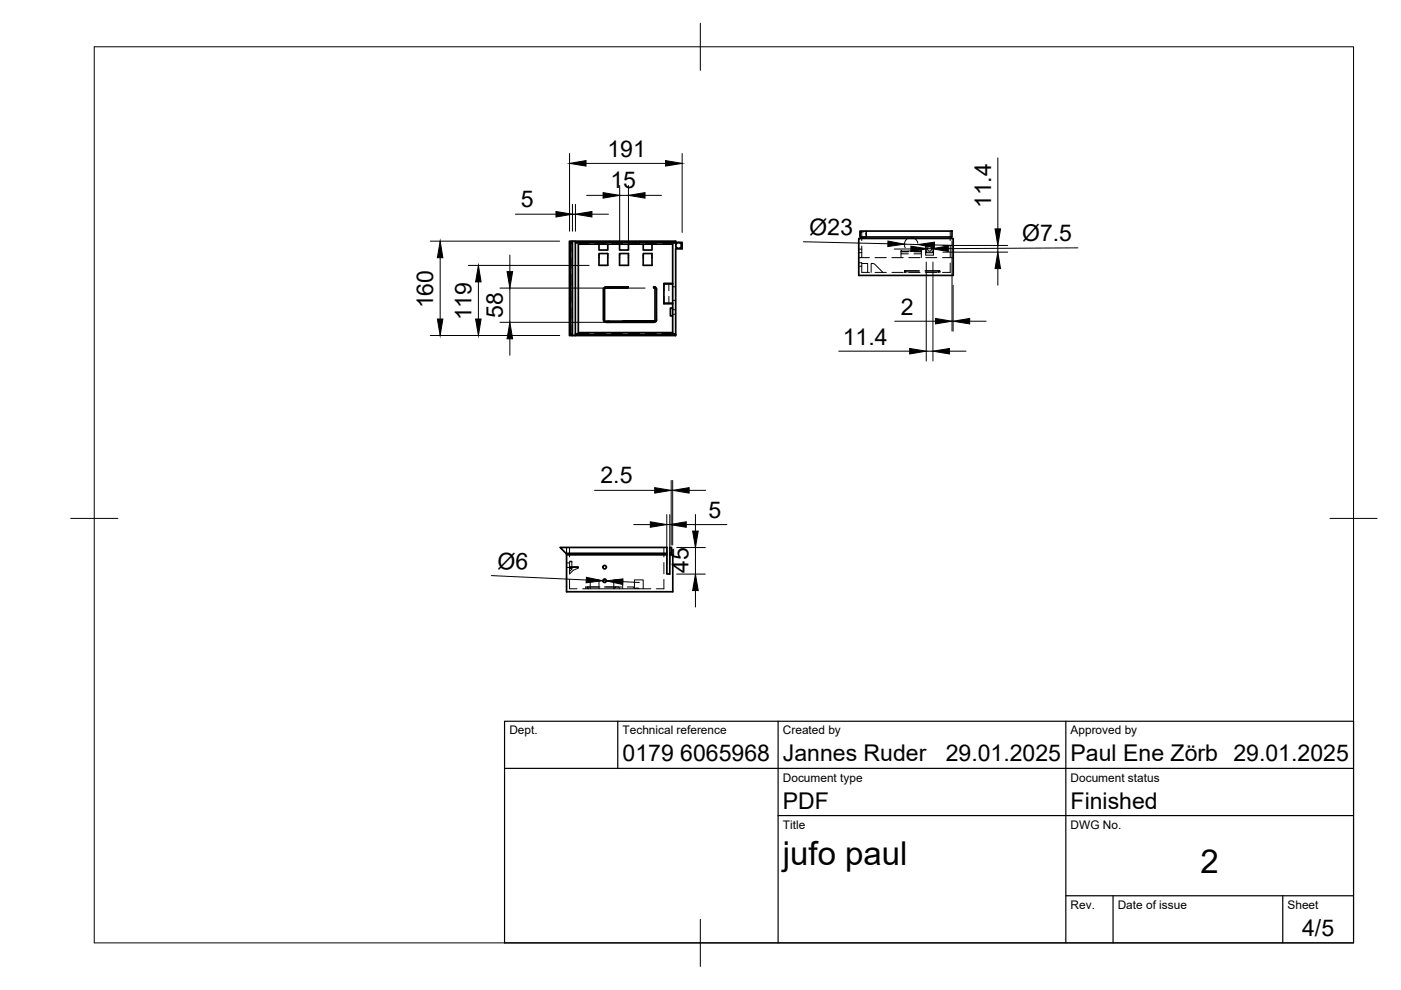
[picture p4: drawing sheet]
<svg xmlns="http://www.w3.org/2000/svg" width="297mm" height="210mm" viewBox="0 0 297 210" stroke-linecap="round" stroke-linejoin="round" font-family="sans-serif">
<!-- layer: Hidden -->
<g fill="none" stroke="#000" stroke-width=".21">
<path d="M121.1 54.6v2.4M121.1 58.2v2.4M121.4 51.6h-.3v1.8M122 51.6h2.9M126.1 51.6h2.4M129.7 51.6h2.4M133.3 51.6h2.4M134.8 51.1v.7M135.6 51.1v.7M136.9 51.6h2.3M143.3 51.4v1.4M143.4 51.4v.2h-3"/>
<path d="M182.1 54.6h2.2M182.1 53.6h.6M182.1 56.4h.6M182.1 55.7h.6M182.1 52.8h.6M182.4 49v.8M182.7 55.9h1.3v1.9M182.7 55.8v2h1.6M182.7 49v2M182.7 52.2v2.4M183 49.1h-.1a.63 .63 0 0 0-.4 1M183 49.1h.1"/>
<path d="M183.5 49.4l.1 .1a.61 .61 0 0 1-.6 .9M183.6 49v.8M183.7 49v1.4h-1.2M184.7 57.8v-1.9l.7 .1 1.8 1.8M185.5 54.6h2.4M185.5 57.8h2.4M189.1 54.6h2.4M189.1 57.8h2.4M191 53.4v.4h1.6M191 53.8v.8M191.8 57.6h3.1M191.8 57.7h.2"/>
<path d="M191.8 57.4v.2M192 57.4v.4M192.3 50.7a1.42 1.42 0 0 0-.4 1.8M192.6 53.3h-1.6l1.6 .1M192.6 53.2h-1.4l-.2-.1v.2M192.7 54.6h2.4M192.7 57.8h2.4M193.2 50.4a1.39 1.39 0 0 1 1.4 1.2M193.8 53.3l1.5 .1M193.8 53.4h1.5v1.2M193.8 53.2h1.4l.1-.1v.2M193.8 53.8h1.5"/>
<path d="M194.4 52.5a1.38 1.38 0 0 1-1.7 .7M194.9 57.4h-3.1v.4M196.1 57.4h2.9v.4v-.4h.3v.2M196.1 57.6h3.2M196.3 53.5v.6h1.6v-.6M196.3 54.6h2.3M196.3 57.8h2.3M196.3 51.9h1.6v1.7h-1.6zM196.4 52h1.4v1.5h-1.4zM199.3 57.6v.2M199.8 54.6h2.3M201.5 55.8v2h-1.7"/>
<path d="M201.5 49v2M201.5 52.2v2.4M121.1 68.9v1.8h.3M121.1 61.7v2.4M121.1 65.3v2.4M122 70.7h2.9M126.1 70.7h2.4M129.6 70.7h2.4M133.2 70.7h2.4M136.8 70.7h2.4M140.4 70.7h2.9M140.8 60.1v1.6"/>
<path d="M140.8 62.8v1.6M141.8 60.1v1.6M141.8 62.8v1.6M142.1 66.9h.5M142.1 65.4h.5M142.6 60.8h.7M142.6 63.7h.7M142.6 66.6h.7M142.6 65.7h.7M118.9 116.1v.1M120.1 116.1v1.3h.7M120.1 119.4h.7"/>
<path d="M120.8 119h.4v1.7l-.4 .5M120.8 119.1h.4M120.8 116.1v2M120.8 119.3v2.4M140.8 116.1v2M140.8 119.3v2.4M120.1 120.3h2.5M120.8 120.1h1.8v.4l-1 .4-.8 .8M120.8 122.8v2h1.5M120.8 120.5h.4M123.5 124.8h14.5M124.5 124.8v-.3l.3 .3"/>
<path d="M124.5 124.5h2.7M125.1 124.8v-1.8h1.9v1.8M126.9 124.5h-2.7v.3M128.1 124.5h2.5M128.4 124.5h2.7l.3 .3M130.1 124.8v-1.8h1.9v1.8M131.8 124.5h-1.2l-.4 .3M133 124.5h1.2l.3 .2h.9v.1M134.5 124.8v-1.8h1.9v1.8M135.2 124.7v.1M140.8 122.8v2h-1.6"/>
<circle cx="197.1" cy="52.8" r=".48"/>
</g>
<!-- layer: Visible -->
<g fill="none" stroke="#000" stroke-width=".36">
<path d="M121.4 51.1v19.8M121.4 51.4h-.4v19.5h.4M121.4 51.1h-.7v20.1h1.3M121.4 51.1h.6v19.8M122 51.4h22.6v1.4h-1.3v18.1M122 51.1h21.3v.3M122.6 51.8h20v18.7h-20zM127 53.8h1.9v2.5h-1.9zM127 51.8v1.2h1.9v-1.2M131.4 53.8h1.8v2.5h-1.8zM131.4 51.8v1.2h1.8v-1.2M136.4 53.8h1.8v2.5h-1.8z"/>
<path d="M136.4 51.8v1.2h1.8v-1.2M182.1 50.6h20v7.8h-20zM182.3 49h19.5v1.2h-19.5zM182.5 50.2v.4M201.7 50.2v.4M121.4 70.9v.3M122 70.9v.3h21.3v-.3M122 70.9h21.3M128.9 68.1h.2v.2h-.2zM128.9 60.8v.3h.2M128.9 61.1h-.7v7h.7M129.1 60.8l-.9 .1-.2 .4-.1 6.5 .3 .5h.7"/>
<path d="M129.1 68.1h9.8h-6.9M132.8 60.8h.3v.3h-.3zM132.8 60.8h-3.7v.3h3.7M138.9 60.9v.2h-.3v-.3l.3 .1 .3 .4v6.5l-.2 .5h-9.9M138.9 61.1v7M140.8 60.2h1.8M140.8 60.2v4.1M142.6 65.3h-.5v1.7h.5M142.6 64.3h-1.8v.1h1.8M142.6 60.1h-1.8v.1M118.7 116.1h22.7v1.2h-21.4zM120 117.3l.1 .1v8.1h22.5v-7.9h-.6"/>
<path d="M141.4 117.3v.3M142 117.3h.4v-1.2h-.4v5.6h-.6v-4.1h-21.3M142.3 117.3v.3"/>
<circle cx="143.9" cy="52.1" r=".6"/>
<circle cx="128.2" cy="123.1" r=".37"/>
<circle cx="128.2" cy="120.3" r=".37"/>
</g>
<g fill="#000">
<circle cx="132.2" cy="68.1" r=".18"/>
<circle cx="138.9" cy="68.1" r=".18"/>
</g>
<!-- layer: BORDER -->
<path d="M20 9.9h267v190h-267zM148.5 4.9v10M15 109.9h10M282 109.9h10M148.5 194.9v10" fill="none" stroke="#000" stroke-width=".21"/>
<!-- layer: TITLEBLOCK -->
<path d="M107 152.9h180v47h-180zM131 152.9v10M165 152.9v47M226 152.9v47M107 162.9h180M165 172.9h122M226 189.9h61M236 189.9v10M272 189.9v10" fill="none" stroke="#000" stroke-width=".25"/>
<!-- layer: FD_Dimensions -->
<g fill="none" stroke="#000" stroke-width=".21">
<path d="M120.8 32.5v16.5M124.2 34.6h16.9M131.4 39.3v12.4M133.2 39.3v12.4M144.6 32.5v16.8M211.6 33.5v15M91.2 51.1h27.5M93.3 54.6v13M99.3 56.3h25.6M101.4 59.8v7.8M108.1 54.1v3.5M109.3 45.4h8.6"/>
<path d="M121.4 43.3v5.7M121.4 45.4h.6M122 43.3v5.7M124.4 41.4h3.5M125.5 45.4h3.5M131.4 41.4h1.8M136.8 41.4h3.5M170.3 51.3l18 .4M191.7 51.8l2.9 .1M193.1 52.8h-3.5M196.4 55.6v21M196.6 52.7h.9"/>
<path d="M197.8 55.6v21M198.1 51.9l3.5 .1M199.9 52h13.8M199.9 53.5h13.8M201.8 51.1v19.1M211.6 52v1.5M211.6 57v3.5M228.5 52.5l-27.4 .2M91.2 71.1h27.5M106 68.3h30.6M106 61.1h30.8M108.1 61.1v7.2"/>
<path d="M108.1 71.8v3.5M177.8 74.5h15.1M189.7 68.1h8.6M196.4 74.5h1.4M201.3 74.5h3.5M201.8 68.1h.3M202.1 60.5v9.7M205.6 68.1h3.5M126 104h12.8M134.4 111.2h3.5M141.4 109.1v10.5M141.4 111.2h.6"/>
<path d="M142 109.1v10.5M142.3 101.9v13.7M142.3 104h.3M142.6 101.9v13.7M143.5 116.1h6M145.5 111.2h8.6M146.1 104h3.5M147.4 109.1v3.5M147.4 116.1v5.6M104.2 122l20.1 1M127.8 123.1l.7 .1M132 123.3l3.6 .2"/>
<path d="M143.5 121.7h6M147.4 125.2v3.5"/>
</g>
<g fill="#000" stroke="#000" stroke-width=".21">
<path d="M120.8 34.6l3.4-.5v1.1zM141.1 34.1l3.5 .5-3.5 .6zM93.3 51.1l.6 3.5h-1.2zM101.4 56.3l.6 3.5h-1.2zM107.5 57.6h1.2l-.6 3.5zM117.9 44.8l3.5 .6-3.5 .6zM122 45.4l3.5-.6v1.2zM127.9 40.8l3.5 .6-3.5 .6zM133.2 41.4l3.6-.6v1.2zM188.3 51.1l3.4 .7-3.5 .5zM193.1 52.2l3.5 .5-3.5 .7zM194.6 51.9l3.5-.6v1.2z"/>
<path d="M197.5 52.7l3.6-.6v1.2zM211.6 53.5l.5 3.5h-1.1zM211 48.5h1.1l-.5 3.5zM92.7 67.6h1.2l-.6 3.5zM100.8 67.6h1.2l-.6 3.5zM108.1 68.3l.6 3.5h-1.2zM192.9 73.9l3.5 .6-3.5 .5zM198.3 67.5l3.5 .6-3.5 .6zM197.8 74.5l3.5-.6v1.1zM202.1 68.1l3.5-.6v1.2zM137.9 110.6l3.5 .6-3.5 .6zM138.8 103.4l3.5 .6-3.5 .6z"/>
<path d="M142 111.2l3.5-.6v1.2zM142.6 104l3.5-.6v1.2zM146.9 112.6h1.1l-.6 3.5zM124.3 122.4l3.5 .7-3.5 .5zM128.5 123.2l3.6-.5-.1 1.2zM147.4 121.7l.6 3.5h-1.1z"/>
</g>
<g font-size="7">
<text x="166" y="183.4">jufo paul</text>
<text x="254.5" y="185.2">2</text>
</g>
<g font-size="4.9">
<text x="128.8" y="33.2">191</text>
<text x="129.4" y="40">15</text>
<text x="110.4" y="44">5</text>
<text x="210.2" y="44.2" transform="rotate(-90 210.2 44.2)">11.4</text>
<text x="171.6" y="49.7" transform="rotate(1 171.6 49.7)">Ø23</text>
<text x="216.7" y="51.1">Ø7.5</text>
<text x="91.9" y="65.4" transform="rotate(-90 91.9 65.4)">160</text>
<text x="100" y="67.9" transform="rotate(-90 100 67.9)">119</text>
<text x="106.6" y="67.4" transform="rotate(-90 106.6 67.4)">58</text>
<text x="191" y="66.7">2</text>
<text x="178.7" y="73.1">11.4</text>
<text x="127.3" y="102.5">2.5</text>
<text x="150.2" y="109.8">5</text>
<text x="105.4" y="120.6" transform="rotate(3 105.4 120.6)">Ø6</text>
<text x="146" y="121.6" transform="rotate(-90 146 121.6)">45</text>
<text x="132" y="161.4">0179 6065968</text>
<text x="166" y="161.4">Jannes Ruder</text>
<text x="200.5" y="161.4">29.01.2025</text>
<text x="227" y="161.4">Paul Ene Zörb 29.01.2025</text>
<text x="166" y="171.4">PDF</text>
<text x="227" y="171.4">Finished</text>
<text x="276.1" y="198.6">4/5</text>
</g>
<g font-size="2.5">
<text x="108" y="155.7">Dept.</text>
<text x="132" y="155.7">Technical reference</text>
<text x="166" y="155.7">Created by</text>
<text x="227" y="155.7">Approved by</text>
<text x="166" y="165.7">Document type</text>
<text x="227" y="165.7">Document status</text>
<text x="166" y="175.7">Title</text>
<text x="227" y="175.7">DWG No.</text>
<text x="227" y="192.7">Rev.</text>
<text x="237" y="192.7">Date of issue</text>
<text x="273" y="192.7">Sheet</text>
</g>
</svg>
